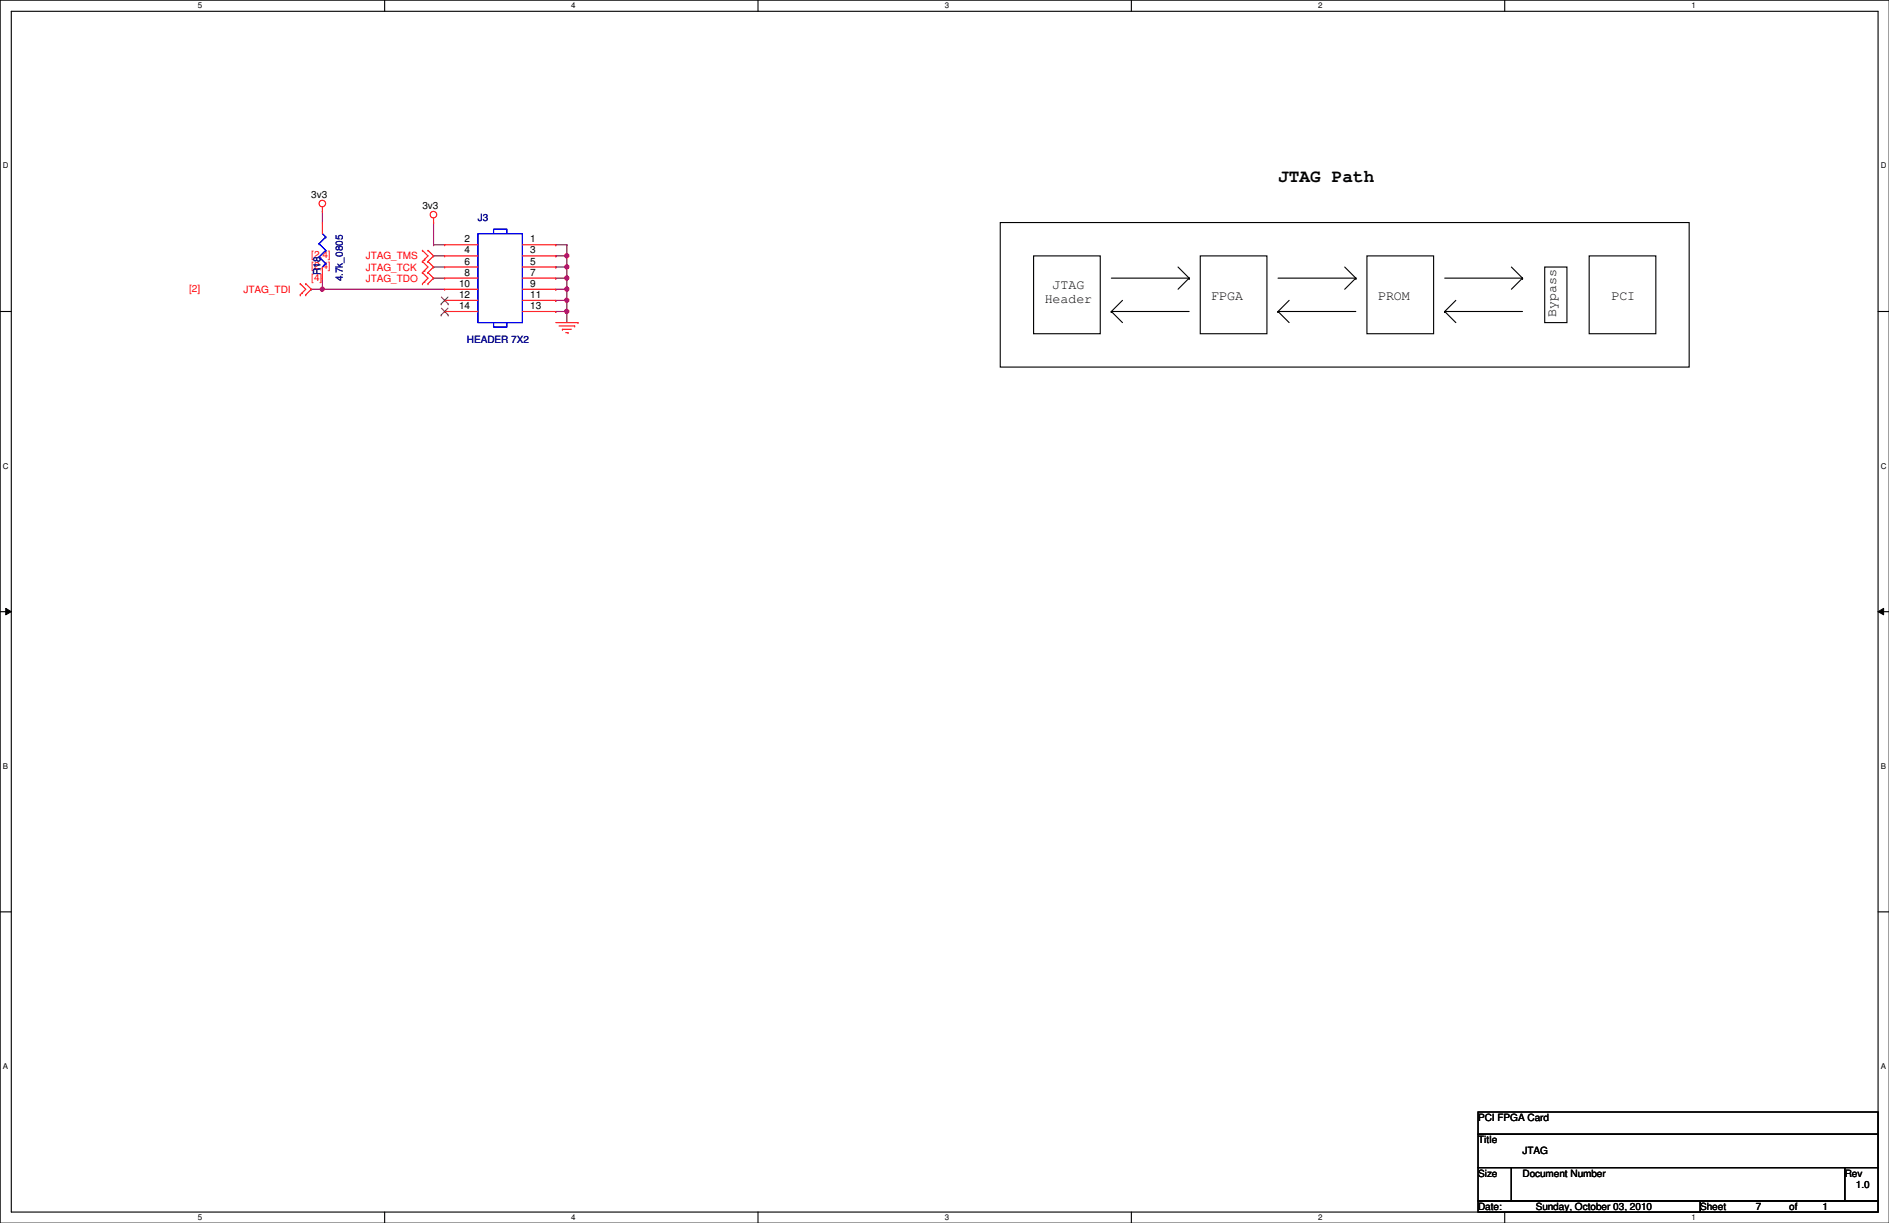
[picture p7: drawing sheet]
<svg xmlns="http://www.w3.org/2000/svg" width="432mm" height="279mm" viewBox="0 0 432 279" stroke-linecap="round" stroke-linejoin="round" font-family="sans-serif">
<path d="M0 0h431.8v279.4h-431.8zM2.6 2.6h426.7v274.3h-426.7z" fill="none" stroke="#000" stroke-width=".25"/>
<g fill="#fff">
<path d="M45.3 .3h.9v2h-.9z"/>
<path d="M45.3 277.2h.9v1.9h-.9z"/>
</g>
<path d="M87.9 0v2.6M87.9 276.9v2.5" fill="none" stroke="#000" stroke-width=".25"/>
<g fill="#fff">
<path d="M130.6 .3h1v2h-1z"/>
<path d="M130.6 277.2h1v1.9h-1z"/>
</g>
<path d="M173.3 0v2.6M173.3 276.9v2.5" fill="none" stroke="#000" stroke-width=".25"/>
<g fill="#fff">
<path d="M215.9 .3h1v2h-1z"/>
<path d="M215.9 277.2h1v1.9h-1z"/>
</g>
<path d="M258.6 0v2.6M258.6 276.9v2.5" fill="none" stroke="#000" stroke-width=".25"/>
<g fill="#fff">
<path d="M301.3 .3h1v2h-1z"/>
<path d="M301.3 277.2h1v1.9h-1z"/>
</g>
<path d="M344 0v2.6M344 276.9v2.5" fill="none" stroke="#000" stroke-width=".25"/>
<g fill="#fff">
<path d="M386.6 .3h1v2h-1z"/>
<path d="M386.6 277.2h1v1.9h-1z"/>
<path d="M.7 36.9h1.2v2h-1.2z"/>
<path d="M429.9 36.9h1.3v2h-1.3z"/>
<path d="M.7 105.5h1.2v1.9h-1.2z"/>
<path d="M429.9 105.5h1.3v1.9h-1.3z"/>
</g>
<path d="M0 71.2h2.6M429.3 71.2h2.5" fill="none" stroke="#000" stroke-width=".25"/>
<g fill="#fff">
<path d="M.7 174h1.2v2h-1.2z"/>
<path d="M429.9 174h1.2v2h-1.2z"/>
</g>
<path d="M0 139.7h2.6M429.3 139.7h2.5" fill="none" stroke="#000" stroke-width=".25"/>
<path d="M1.3 139l1.3 .7-1.3 .8zM429.3 139.7l1.3-.7v1.5z" fill="#000"/>
<path d="M1.3 139l1.3 .7-1.3 .8zM429.3 139.7l1.3-.7v1.5z" fill="none" stroke="#000" stroke-width=".23"/>
<g fill="#fff">
<path d="M.7 242.6h1.2v2h-1.2z"/>
<path d="M429.9 242.6h1.2v2h-1.2z"/>
</g>
<g fill="none" stroke="#000" stroke-width=".25">
<path d="M228.6 50.8h157.5v33.1h-157.5zM236.3 58.5h15.2v17.7h-15.2zM274.4 58.5h15.2v17.7h-15.2zM312.5 58.5h15.2v17.7h-15.2zM363.3 58.5h15.2v17.7h-15.2zM254 71.2h.1M254 63.5h17.8M254 71.2h17.8M254 71.2l2.6 2.5M256.6 68.6l-2.6 2.6M269.3 61l2.5 2.5M271.8 63.5h.1"/>
<path d="M271.8 63.5l-2.5 2.6M292.1 71.2h.1M292.1 63.5h17.8M292.1 71.2h17.8M292.1 71.2l2.6 2.5M294.7 68.6l-2.6 2.6M307.4 61l2.5 2.5M309.9 63.5h.1M309.9 63.5l-2.5 2.6M330.2 71.2h.1M330.2 63.5h17.8M330.2 71.2h17.8"/>
<path d="M330.2 71.2l2.6 2.5M332.8 68.6l-2.6 2.6M345.5 61l2.5 2.5M348 63.5h.1M348 63.5l-2.5 2.6M353.1 61h5.1v12.7h-5.1zM0 208.3h2.6M429.3 208.3h2.5"/>
</g>
<path d="M129.6 55.9h.1M129.6 55.9v2.6M129.6 66.1h.1M129.6 66.1v2.5" fill="none" stroke="#800040" stroke-width=".25"/>
<circle cx="129.6" cy="66.1" r=".49" fill="#f0f"/>
<circle cx="129.6" cy="66.1" r=".49" fill="none" stroke="#f0f" stroke-width=".25"/>
<path d="M129.6 63.5h.1M129.6 63.5v2.6" fill="none" stroke="#800040" stroke-width=".25"/>
<circle cx="129.6" cy="63.5" r=".49" fill="#f0f"/>
<circle cx="129.6" cy="63.5" r=".49" fill="none" stroke="#f0f" stroke-width=".25"/>
<path d="M129.6 61h.1M129.6 61v2.5" fill="none" stroke="#800040" stroke-width=".25"/>
<circle cx="129.6" cy="61" r=".49" fill="#f0f"/>
<circle cx="129.6" cy="61" r=".49" fill="none" stroke="#f0f" stroke-width=".25"/>
<path d="M129.6 58.5h.1M129.6 58.5v2.5M129.6 71.2h.1M129.6 71.2v2.5" fill="none" stroke="#800040" stroke-width=".25"/>
<circle cx="129.6" cy="58.4" r=".49" fill="#f0f"/>
<circle cx="129.6" cy="58.4" r=".49" fill="none" stroke="#f0f" stroke-width=".25"/>
<g fill="none" stroke="#800040" stroke-width=".25">
<path d="M127 55.9h.1M127 58.5h.1M127 55.9h2.6M127 58.5h2.6M127 66.1h.1M127 68.6h.1M127 63.5h.1M127 61h.1M127 71.2h.1M127 66.1h2.6M127 68.6h2.6M127 63.5h2.6"/>
<path d="M127 61h2.6M127 71.2h2.6"/>
</g>
<circle cx="129.6" cy="71.1" r=".49" fill="#f0f"/>
<circle cx="129.6" cy="71.1" r=".49" fill="none" stroke="#f0f" stroke-width=".25"/>
<path d="M129.6 68.6h.1M129.6 68.6v2.6" fill="none" stroke="#800040" stroke-width=".25"/>
<circle cx="129.6" cy="68.6" r=".49" fill="#f0f"/>
<circle cx="129.6" cy="68.6" r=".49" fill="none" stroke="#f0f" stroke-width=".25"/>
<path d="M99.1 55.9h.1M99.1 50.8h.1M99.1 58.5h.1M99.1 55.9h2.5M99.1 50.8v5.1M99.1 58.5h2.5M73.7 66.1h.1M73.7 66.1h27.9M99.1 61h.1M99.1 63.5h.1M99.1 61h2.5M99.1 63.5h2.5" fill="none" stroke="#800040" stroke-width=".25"/>
<circle cx="73.7" cy="66.1" r=".49" fill="#f0f"/>
<circle cx="73.7" cy="66.1" r=".49" fill="none" stroke="#f0f" stroke-width=".25"/>
<path d="M73.7 48.3h.1M73.7 48.3v2.5M71.2 66.1h.1M73.7 63.5h.1M73.7 63.5v2.6h-2.5" fill="none" stroke="#800040" stroke-width=".25"/>
<g fill="none" stroke="#f00" stroke-width=".25">
<path d="M73.7 48.3h.1M73.7 50.8h.1M73.7 47.3v1M73.7 50.8v2.6M96.6 57.2h.1M96.6 59.7h.1M96.6 57.2l1.2 1.3-1.2 1.2M96.6 59.7l1.2 1.3-1.2 1.3M97.1 59.2h.1M97.8 57.2h.1M97.8 59.7h.1M97.8 57.2l1.3 1.3-1.3 1.2"/>
<path d="M97.8 59.7l1.3 1.3-1.3 1.3M99.1 50.8h.1M99.1 49.8v1M101.6 55.9h.1M101.6 58.5h.1M101.6 55.9h7.7M101.6 58.5h7.7M119.4 55.9h7.6M119.4 58.5h7.6M127 55.9h.1M127 58.5h.1M68.6 64.8h.1"/>
<path d="M68.6 67.4h.1M68.6 64.8l1.3 1.3-1.3 1.3M69.1 66.8h.1M69.9 64.8h.1M69.9 67.4h.1M69.9 64.8l1.3 1.3-1.3 1.3M73.7 63.5h.1M73.7 61v2.5M96.6 62.3h.1M96.6 64.8h.1M96.6 62.3l1.2 1.2-1.2 1.3M97.1 61.8h.1"/>
<path d="M97.1 64.3h.1M97.8 62.3h.1M97.8 64.8h.1M97.8 62.3l1.3 1.2-1.3 1.3M101.6 61h.1M101.6 63.5h.1M101.6 66.1h.1M101.6 68.6h.1M101.6 71.2h.1M101.6 61h7.7M101.6 63.5h7.7M101.6 66.1h7.7"/>
<path d="M101.6 68.6h7.7M101.6 71.2h7.7M119.4 61h7.6M119.4 63.5h7.6M119.4 66.1h7.6M119.4 68.6h7.6M119.4 71.2h7.6M127 61h.1M127 63.5h.1M127 66.1h.1M127 68.6h.1M127 71.2h.1"/>
<path d="M127 73.7h5.1M127.8 74.5h3.6M128.6 75.2h.1M128.6 75.2h2M129.3 76h.5M129.8 76h.1M131.4 74.5h.1M132.1 73.7h.1"/>
<circle cx="73.7" cy="46.5" r=".75"/>
<circle cx="99.1" cy="49" r=".75"/>
</g>
<path d="M337.9 254h91.4v5.1h-91.4zM337.9 259.1h91.4v7.6h-91.4zM337.9 266.7h7.6v7.7h-7.6zM337.9 274.4h50.8v2.5h-50.8zM345.5 266.7h76.2v7.7h-76.2zM388.7 274.4h40.6v2.5h-40.6zM421.7 266.7h7.6v7.7h-7.6z" fill="none" stroke="#000" stroke-width=".25"/>
<g fill="none" stroke="#00f" stroke-width=".25">
<path d="M72.9 55.7h.1M72.9 58.7h.1M72.9 55.7l1.6 1.5M72.9 58.7l1.6 1.5M73.7 53.4l.8 .7M74.5 54.1h.1M74.5 57.2h.1M74.5 54.1l-1.6 1.6M74.5 57.2l-1.6 1.5M109.3 53.4h10.1v20.3h-10.1zM112.8 53.4v-1h3.1v1M73.7 61h.1"/>
<path d="M74.5 60.2h.1M74.5 60.2l-.8 .8M112.8 73.7v1h3.1v-1"/>
</g>
<path d="M100.8 69.4h.1M100.8 72h.1M100.9 67.9l1.5 1.5M100.9 70.4l1.5 1.6M102.4 67.9l-1.6 1.5M102.4 70.4l-1.6 1.6M102.4 69.4h.1M102.4 72h.1" fill="none" stroke="#804000" stroke-width=".23"/>
<circle cx="129.6" cy="66.1" r=".49" fill="#f0f"/>
<circle cx="129.6" cy="66.1" r=".49" fill="none" stroke="#f0f" stroke-width=".25"/>
<circle cx="129.6" cy="63.5" r=".49" fill="#f0f"/>
<circle cx="129.6" cy="63.5" r=".49" fill="none" stroke="#f0f" stroke-width=".25"/>
<circle cx="129.6" cy="61" r=".49" fill="#f0f"/>
<circle cx="129.6" cy="61" r=".49" fill="none" stroke="#f0f" stroke-width=".25"/>
<circle cx="129.6" cy="58.4" r=".49" fill="#f0f"/>
<circle cx="129.6" cy="58.4" r=".49" fill="none" stroke="#f0f" stroke-width=".25"/>
<circle cx="129.6" cy="71.1" r=".49" fill="#f0f"/>
<circle cx="129.6" cy="71.1" r=".49" fill="none" stroke="#f0f" stroke-width=".25"/>
<circle cx="129.6" cy="68.6" r=".49" fill="#f0f"/>
<circle cx="129.6" cy="68.6" r=".49" fill="none" stroke="#f0f" stroke-width=".25"/>
<circle cx="73.7" cy="66.1" r=".49" fill="#f0f"/>
<circle cx="73.7" cy="66.1" r=".49" fill="none" stroke="#f0f" stroke-width=".25"/>
<text font-size="4.1" x="292.1" y="41.6">JTAG Path</text>
<g font-size="3">
<text x="240.6" y="66">JTAG</text>
<text x="238.8" y="69.2">Header</text>
<text x="276.9" y="68.5">FPGA</text>
<text x="315" y="68.5">PROM</text>
<text x="368.3" y="68.5">PCI</text>
<text x="355.7" y="72.4" transform="rotate(-90 355.7 72.4)">Bypass</text>
</g>
<g font-size="2.3">
<text x="71.2" y="45.3">3v3</text>
<text x="96.6" y="47.8">3v3</text>
<text x="106.2" y="55.4">2</text>
<text x="106.2" y="57.9">4</text>
<text x="121.2" y="55.4">1</text>
<text x="121.2" y="57.9">3</text>
<text x="104.9" y="65.5">10</text>
<text x="106.2" y="60.5">6</text>
<text x="106.2" y="63">8</text>
<text x="121.2" y="60.5">5</text>
<text x="121.2" y="63">7</text>
<text x="121.2" y="65.5">9</text>
<text x="104.9" y="68.1">12</text>
<text x="104.9" y="70.6">14</text>
<text x="121.2" y="68.1">11</text>
<text x="121.2" y="70.6">13</text>
<text x="337.9" y="256.1">PCI FPGA Card</text>
<text x="337.9" y="261.2">Title</text>
<text x="348" y="263.7">JTAG</text>
<text x="337.9" y="268.8">Size</text>
<text x="348" y="268.8">Document Number</text>
<text x="421.7" y="268.8">Rev</text>
<text x="424.2" y="271.4">1.0</text>
<text x="337.9" y="276.4">Date:</text>
<text x="351.1" y="276.4">Sunday, October 03, 2010</text>
<text x="388.7" y="276.4">Sheet</text>
<text x="401.4" y="276.4">7</text>
<text x="409" y="276.4">of</text>
<text x="416.6" y="276.4">1</text>
</g>
<g font-size="2.3" fill="#000080">
<text x="109.3" y="50.4">J3</text>
<text x="73.3" y="62.8" transform="rotate(-90 73.3 62.8)">R18</text>
<text x="78.4" y="64.3" transform="rotate(-90 78.4 64.3)">4.7k_0805</text>
<text x="106.7" y="78.3">HEADER 7X2</text>
</g>
<g font-size="2.3" fill="#f00">
<text x="71.2" y="59">[2,4]</text>
<text x="83.6" y="59.3">JTAG_TMS</text>
<text x="71.2" y="61.6">[2,4]</text>
<text x="71.2" y="64.1">[4]</text>
<text x="83.6" y="61.8">JTAG_TCK</text>
<text x="83.6" y="64.3">JTAG_TDO</text>
<text x="43.2" y="66.6">[2]</text>
<text x="55.7" y="66.9">JTAG_TDI</text>
</g>
<g font-size="1.8">
<text x="45.3" y="1.9">5</text>
<text x="130.6" y="1.9">4</text>
<text x="215.9" y="1.9">3</text>
<text x="301.3" y="1.9">2</text>
<text x="386.6" y="1.9">1</text>
<text x=".7" y="38.5">D</text>
<text x="429.9" y="38.5">D</text>
<text x=".7" y="107.1">C</text>
<text x="429.9" y="107.1">C</text>
<text x=".7" y="175.6">B</text>
<text x="429.9" y="175.6">B</text>
<text x=".7" y="244.2">A</text>
<text x="429.9" y="244.2">A</text>
<text x="45.3" y="278.8">5</text>
<text x="130.6" y="278.8">4</text>
<text x="215.9" y="278.8">3</text>
<text x="301.3" y="278.8">2</text>
<text x="386.6" y="278.8">1</text>
</g>
</svg>
